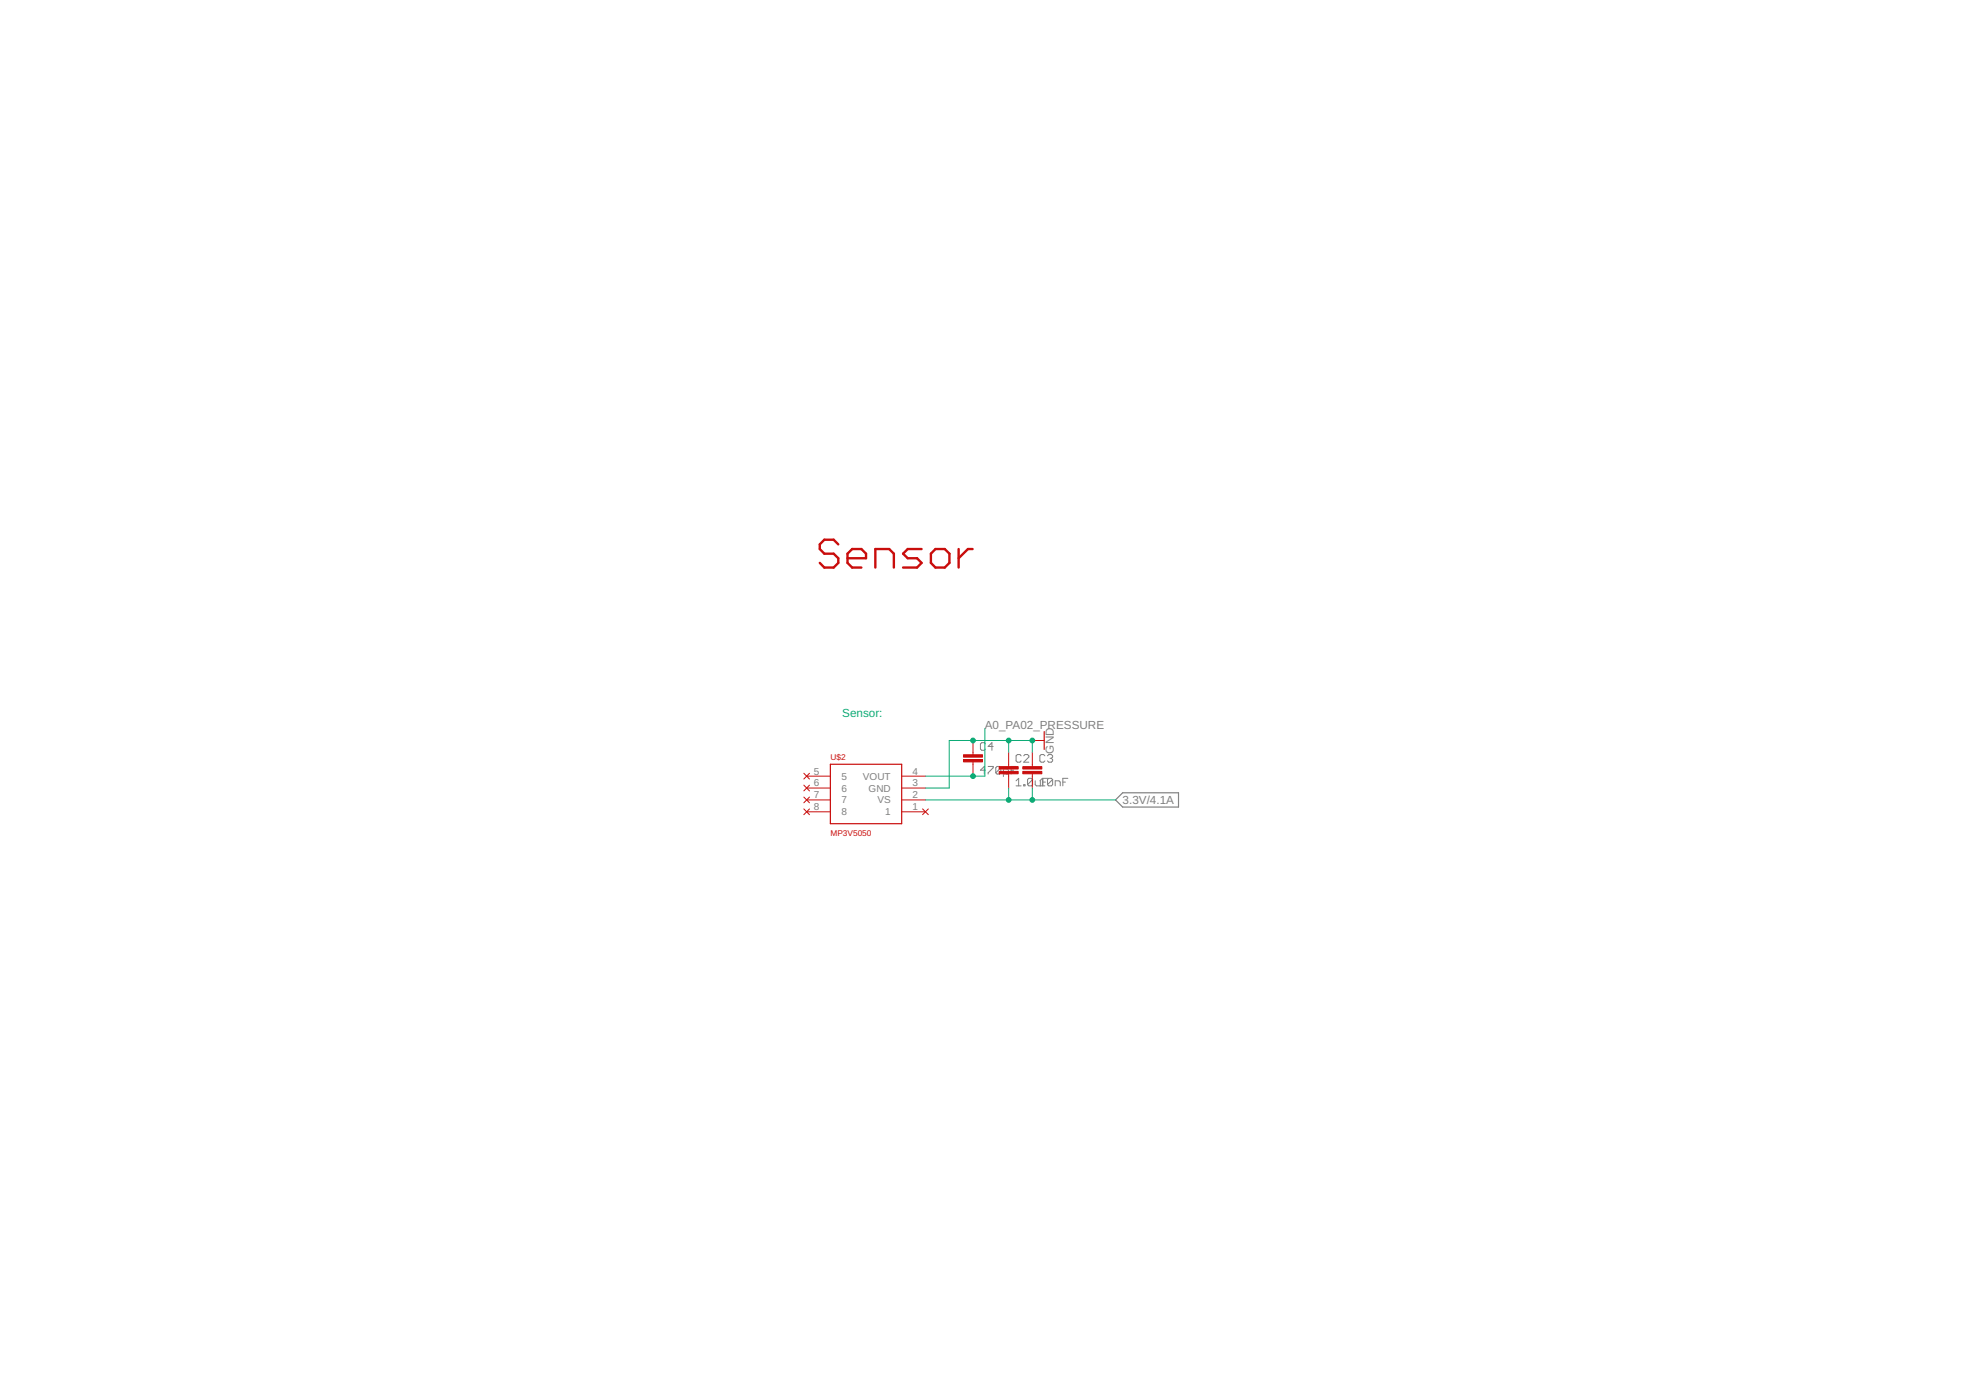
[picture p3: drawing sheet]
<svg xmlns="http://www.w3.org/2000/svg" width="420mm" height="297mm" viewBox="0 0 420 297" stroke-linecap="round" stroke-linejoin="round" font-family="sans-serif">
<g fill="none" stroke="#808080" stroke-width=".21">
<path d="M210.6 159l-.2-.3h-.6l-.3 .3v1.1l.3 .2h.6l.2-.2M212.3 159.5h-1.1l.8-.8v1.6M210.6 164.6h-1.1l.9-.8v1.6M211.2 163.8h1.1v.3l-1.1 1v.3M213.9 164.1l-.3-.3h-.5l-.3 .3v1M213.9 164.1v1l-.3 .3h-.5l-.3-.3M213.9 164.1l-1.1 1M214.4 165.4h.9l.2-.3v-.5l-.2-.3h-.9v1.6M216.1 164.6h.5M217.1 166.9l.6-.6v1.6M217.1 167.9h1.1M217.2 163.8h-1.1v1.6"/>
<path d="M218.2 161.5l-.2-.3h-.6l-.3 .3v1.1l.3 .3h.6l.2-.3M218.8 167.7h.3v.2h-.3zM218.8 161.5l.3-.3h.5l.3 .3v.3l-1.1 1.1h1.1M220.7 166.6v1.1l-.3 .2h-.5l-.3-.2M220.7 166.6l-.3-.3h-.5l-.3 .3v1.1M220.7 166.6l-1.1 1.1M221.2 166.9v.8l.3 .2h1.8M222.2 166.9l.6-.6v1.6M222.3 166.9v1M222.9 167.1h.5M223.3 161.5l-.3-.3h-.5l-.3 .3v1.1l.3 .3h.5l.3-.3M223.9 161.5l.2-.3h.6l.3 .3v.3l-.3 .3"/>
<path d="M224 166.3h-1.1v1.6M224.4 162.1h.3M224.7 162.1l.3 .2v.3l-.3 .3h-.6l-.2-.3M225 166.6v1.1l-.3 .2h-.6l-.2-.2M225 166.6l-.3-.3h-.6l-.2 .3v1.1M225 166.6l-1.1 1.1M225.5 167.9v-1h.8l.3 .2v.8M227.1 167.1h.6M228.2 166.3h-1.1v1.6"/>
</g>
<path d="M238.4 170.9l1.5-1.5h12v3.1h-12z" fill="none" stroke="#808080" stroke-width=".25"/>
<path d="M179.2 116.3l-1-1h-2l-1 1v1l1 1h2l1 1v1l-1 1h-2l-1-1M181.1 119.3h4v-1l-1-1h-2l-1 1v2l1 1h2M197 117.3h-3l-1 1 1 1h2l1 1-1 1h-3M199.9 117.3h2l1 1v2l-1 1h-2l-1-1v-2zM204.9 117.3v4M207.9 117.3h-1l-2 2M187.1 121.3v-4h2.9l1 1v3" fill="none" stroke="#c90d0c" stroke-width=".51"/>
<g fill="none" stroke="#c90d0c" stroke-width=".21">
<path d="M207.9 158.2v3.1M220.6 158.2h2.6M171.8 165.2l1.2 1.3M171.8 167.8l1.2 1.2M171.8 170.3l1.2 1.3M171.8 172.9l1.2 1.2M172.4 173.5h5.1M172.4 170.9h5.1M172.4 168.4h5.1M172.4 165.9h5.1M173 165.2l-1.2 1.3M173 167.8l-1.2 1.2"/>
<path d="M173 170.3l-1.2 1.3M173 172.9l-1.2 1.2M192.7 173.5h5.1M192.7 170.9h5.1M192.7 168.4h5.1M192.7 165.9h5.1M197.2 172.9l1.2 1.2M198.4 172.9l-1.2 1.2M207.9 162.8v3.1M215.6 160.8v3M215.6 165.4v3M220.6 160.8v3"/>
<path d="M220.6 165.4v3"/>
</g>
<path d="M223.2 156.3v3.8M177.5 163.3h15.2v12.7h-15.2z" fill="none" stroke="#c90d0c" stroke-width=".25"/>
<g fill="#c90d0c" stroke="#c90d0c" stroke-width=".21">
<path d="M213.5 164.8h4.1v.6h-4.1z"/>
<path d="M213.5 163.8h4.1v.5h-4.1z"/>
<path d="M218.6 164.8h4.1v.6h-4.1z"/>
<path d="M218.6 163.8h4.1v.5h-4.1z"/>
<path d="M205.9 162.3h4.1v.5h-4.1z"/>
<path d="M205.9 161.3h4.1v.5h-4.1z"/>
</g>
<path d="M210.5 155.7v10.2h-12.7M215.6 158.2v2.6M197.8 170.9h40.6M215.6 168.4v2.5M220.6 160.8v-2.6h-17.7v10.2h-5.1M220.6 168.4v2.5" fill="none" stroke="#0dab76" stroke-width=".21"/>
<g fill="#0dab76" stroke="#0dab76" stroke-width=".21">
<circle cx="215.6" cy="158.2" r=".51"/>
<circle cx="207.9" cy="158.2" r=".51"/>
<circle cx="220.6" cy="158.2" r=".51"/>
<circle cx="215.6" cy="170.9" r=".51"/>
<circle cx="220.6" cy="170.9" r=".51"/>
<circle cx="207.9" cy="165.9" r=".51"/>
</g>
<text font-size="2.5" fill="#0dab76" x="180" y="153.2">Sensor:</text>
<g font-size="2.5" fill="#808080">
<text x="210.5" y="155.7">A0_PA02_PRESSURE</text>
<text x="225.2" y="161" transform="rotate(-90 225.2 161)">GND</text>
<text x="239.9" y="171.8">3.3V/4.1A</text>
</g>
<g font-size="2.1" fill="#808080">
<text x="174" y="165.5">5</text>
<text x="179.8" y="166.6">5</text>
<text x="184.4" y="166.6">VOUT</text>
<text x="195" y="165.5">4</text>
<text x="174" y="168">6</text>
<text x="174" y="170.6">7</text>
<text x="174" y="173.1">8</text>
<text x="179.8" y="169.2">6</text>
<text x="179.8" y="171.7">7</text>
<text x="185.6" y="169.2">GND</text>
<text x="187.5" y="171.7">VS</text>
<text x="195" y="173.1">1</text>
<text x="195" y="170.6">2</text>
<text x="195" y="168">3</text>
<text x="179.8" y="174.2">8</text>
<text x="189.2" y="174.2">1</text>
</g>
<g font-size="1.8" fill="#c90d0c">
<text x="177.5" y="162.3">U$2</text>
<text x="177.5" y="178.6">MP3V5050</text>
</g>
</svg>
